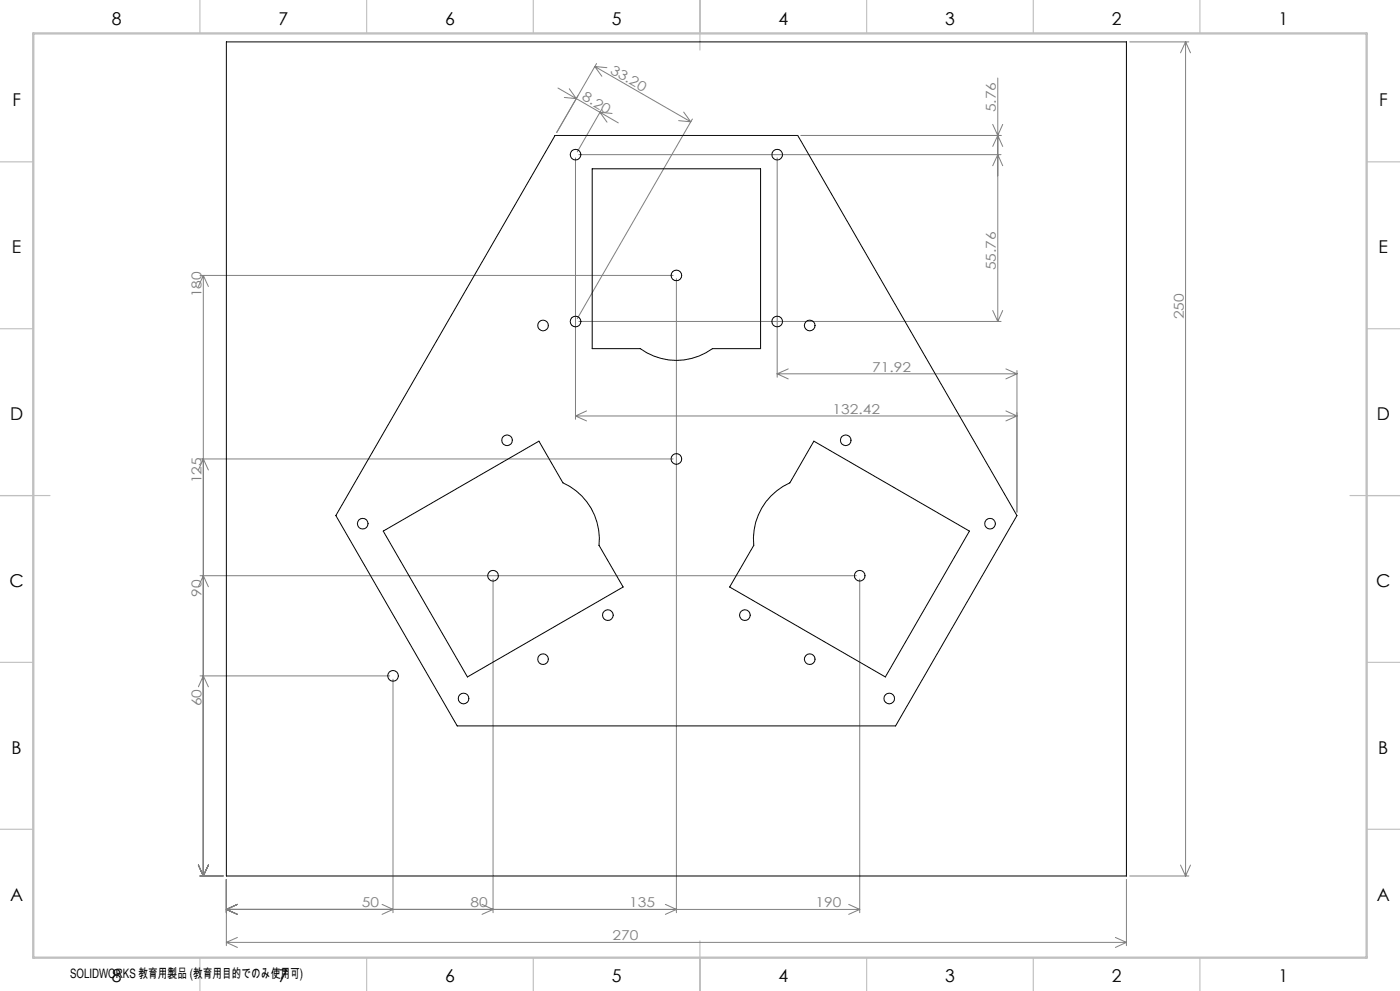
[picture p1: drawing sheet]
<svg xmlns="http://www.w3.org/2000/svg" width="420mm" height="297mm" viewBox="0 0 420 297" stroke-linecap="round" stroke-linejoin="round" font-family="sans-serif">
<g fill="none" stroke="#c0c0c0" stroke-width=".35">
<path d="M60 0v10M110 0v10M160 0v10M210 0v15M260 0v10M310 0v10M360 0v10M0 48.5h10M410 48.5h10M0 98.5h10M410 98.5h10M0 148.5h15"/>
<path d="M405 148.5h15M0 198.5h10M410 198.5h10M0 248.5h10M410 248.5h10M60 287v10M110 287v10M160 287v10M210 282v15M260 287v10M310 287v10M360 287v10"/>
</g>
<path d="M10 10h400v277h-400z" fill="none" stroke="#c0c0c0" stroke-width=".7"/>
<g fill="none" stroke="#808080" stroke-width=".3">
<path d="M178.4 19.9l28.8 16.6M178.4 19.9l3.7 .4M178.4 19.9l2.2 3M179 19l-12 20.7M338.9 12.6h17.8M355.7 12.6v249.9M355.7 12.6l1.5 3.2M355.7 12.6l-1.5 3.2M167.4 26.4l18.1 10.4M170.8 26.6l2.1 3-3.6-.4M180.5 32.8l-7.3 12.7M183.6 34l-3.6-.3 2.1 2.9"/>
<path d="M203.6 36.2l3.6 .3M205.1 33.6l2.1 2.9M207.7 35.7l-34.5 59.8M297.8 37.3l1.5 3.3M299.3 23.4v72.9M300.8 37.3l-1.5 3.3M172.6 47.3v78.4M173.7 46.4h126.6M233.2 47.3v65.8M240.3 40.6h60M297.8 49.7l1.5-3.3 1.5 3.3M299.3 40.6l1.5 3.3"/>
<path d="M299.3 40.6l-1.5 3.3M60 82.5h141.9M61 82.5v180M61 82.5l1.5 3.4M61 82.5l-1.5 3.4M173.7 96.3h126.6M202.9 83.5v190M297.8 93.1l1.5 3.2M300.8 93.1l-1.5 3.2M233.2 112h71.9M233.2 112l3.3 1.6M236.5 110.6l-3.3 1.4"/>
<path d="M301.8 110.6l3.3 1.4M305.1 111.1v42.4M305.1 112l-3.3 1.6M60 137.5h141.9M172.6 124.7h132.5M172.6 124.7l3.4 1.4M176 123.2l-3.4 1.5M301.8 123.2l3.3 1.5M305.1 124.7l-3.3 1.4M59.5 140.9l1.5-3.4 1.5 3.4M59.5 175.9l1.5-3.4 1.5 3.4M60 172.5h196.9"/>
<path d="M147.9 173.6v99.9M257.9 173.6v99.9M59.5 205.8l1.5-3.2 1.5 3.2M60 202.6h56.9M117.9 203.5v70M59.5 259.3l1.5 3.2M62.5 259.3l-1.5 3.2M354.2 259.3l1.5 3.2M357.2 259.3l-1.5 3.2M60 262.5h6.9M67.9 272.6h190M67.9 272.6l3.3 1.4"/>
<path d="M67.9 263.6v19.8M71.2 271l-3.3 1.6M114.6 271l3.3 1.6-3.3 1.4M144.6 271l3.3 1.6-3.3 1.4M199.6 271l3.3 1.6-3.3 1.4M254.6 271l3.3 1.6M257.9 272.6l-3.3 1.4M337.9 263.6v19.8M338.9 262.5h17.8M67.9 282.4h270M67.9 282.4l3.3 1.5M71.2 280.9l-3.3 1.5"/>
<path d="M334.6 280.9l3.3 1.5M337.9 282.4l-3.3 1.5"/>
</g>
<g fill="none" stroke="#000" stroke-width=".3">
<path d="M67.9 12.6h270v249.9h-270zM166.5 40.6h72.8l65.8 113.9-36.4 63.1h-131.5l-36.4-63.1zM177.7 50.6h50.5v53.9h-14.5a18.4 18.4 0 0 1-21.6 0h-14.4zM244.2 132.2l46.6 27-25.2 43.7-46.7-27 7.2-12.5a18.4 18.4 0 0 1 10.9-18.7zM115 159.2l46.7-27 7.2 12.5a18.4 18.4 0 0 1 10.8 18.7l7.2 12.5-46.7 27z"/>
<circle cx="172.7" cy="46.3" r="1.61"/>
<circle cx="233.2" cy="46.4" r="1.61"/>
<circle cx="162.9" cy="97.5" r="1.59"/>
<circle cx="172.7" cy="96.3" r="1.61"/>
<circle cx="202.9" cy="82.5" r="1.59"/>
<circle cx="233.2" cy="96.4" r="1.61"/>
<circle cx="242.9" cy="97.5" r="1.6"/>
<circle cx="152.1" cy="132" r="1.59"/>
<circle cx="202.9" cy="137.5" r="1.59"/>
<circle cx="253.7" cy="131.9" r="1.59"/>
<circle cx="108.8" cy="156.9" r="1.61"/>
<circle cx="297" cy="156.9" r="1.61"/>
<circle cx="147.9" cy="172.5" r="1.6"/>
<circle cx="257.9" cy="172.5" r="1.59"/>
<circle cx="162.9" cy="197.5" r="1.59"/>
<circle cx="182.4" cy="184.4" r="1.61"/>
<circle cx="223.5" cy="184.4" r="1.61"/>
<circle cx="242.9" cy="197.5" r="1.6"/>
<circle cx="117.9" cy="202.6" r="1.61"/>
<circle cx="139.1" cy="209.3" r="1.59"/>
<circle cx="266.8" cy="209.3" r="1.59"/>
</g>
<g font-size="5.3">
<text x="33.5" y="7.4">8</text>
<text x="83.5" y="7.4">7</text>
<text x="133.5" y="7.4">6</text>
<text x="183.5" y="7.4">5</text>
<text x="233.5" y="7.4">4</text>
<text x="283.5" y="7.4">3</text>
<text x="333.5" y="7.4">2</text>
<text x="383.5" y="7.4">1</text>
<text x="3.7" y="31.6">F</text>
<text x="413.7" y="31.6">F</text>
<text x="3.6" y="75.9">E</text>
<text x="413.6" y="75.9">E</text>
<text x="3" y="125.9">D</text>
<text x="413" y="125.9">D</text>
<text x="2.8" y="175.9">C</text>
<text x="412.8" y="175.9">C</text>
<text x="3.5" y="225.9">B</text>
<text x="413.5" y="225.9">B</text>
<text x="3" y="270.1">A</text>
<text x="413" y="270.1">A</text>
<text x="33.5" y="294.4">8</text>
<text x="83.5" y="294.4">7</text>
<text x="133.5" y="294.4">6</text>
<text x="183.5" y="294.4">5</text>
<text x="233.5" y="294.4">4</text>
<text x="283.5" y="294.4">3</text>
<text x="333.5" y="294.4">2</text>
<text x="383.5" y="294.4">1</text>
</g>
<g font-size="4.1" fill="#808080">
<text x="182.9" y="21.8" transform="rotate(30 182.9 21.8)">33.20</text>
<text x="174.4" y="29.7" transform="rotate(30 174.4 29.7)">8.20</text>
<text x="298.8" y="33.7" transform="rotate(-90 298.8 33.7)">5.76</text>
<text x="298.8" y="81.1" transform="rotate(-90 298.8 81.1)">55.76</text>
<text x="60.5" y="89.1" transform="rotate(-90 60.5 89.1)">180</text>
<text x="355.1" y="95.7" transform="rotate(-90 355.1 95.7)">250</text>
<text x="261.7" y="111.5">71.92</text>
<text x="249.8" y="124.1">132.42</text>
<text x="60.5" y="144.9" transform="rotate(-90 60.5 144.9)">125</text>
<text x="60.5" y="178.8" transform="rotate(-90 60.5 178.8)">90</text>
<text x="60.5" y="211.7" transform="rotate(-90 60.5 211.7)">60</text>
<text x="108.5" y="272">50</text>
<text x="141.1" y="272">80</text>
<text x="188.8" y="272">135</text>
<text x="244.7" y="272">190</text>
<text x="183.7" y="281.8">270</text>
</g>
<text font-size="3.9" x="21" y="293">SOLIDWORKS 教育用製品 (教育用目的でのみ使用可)</text>
</svg>
